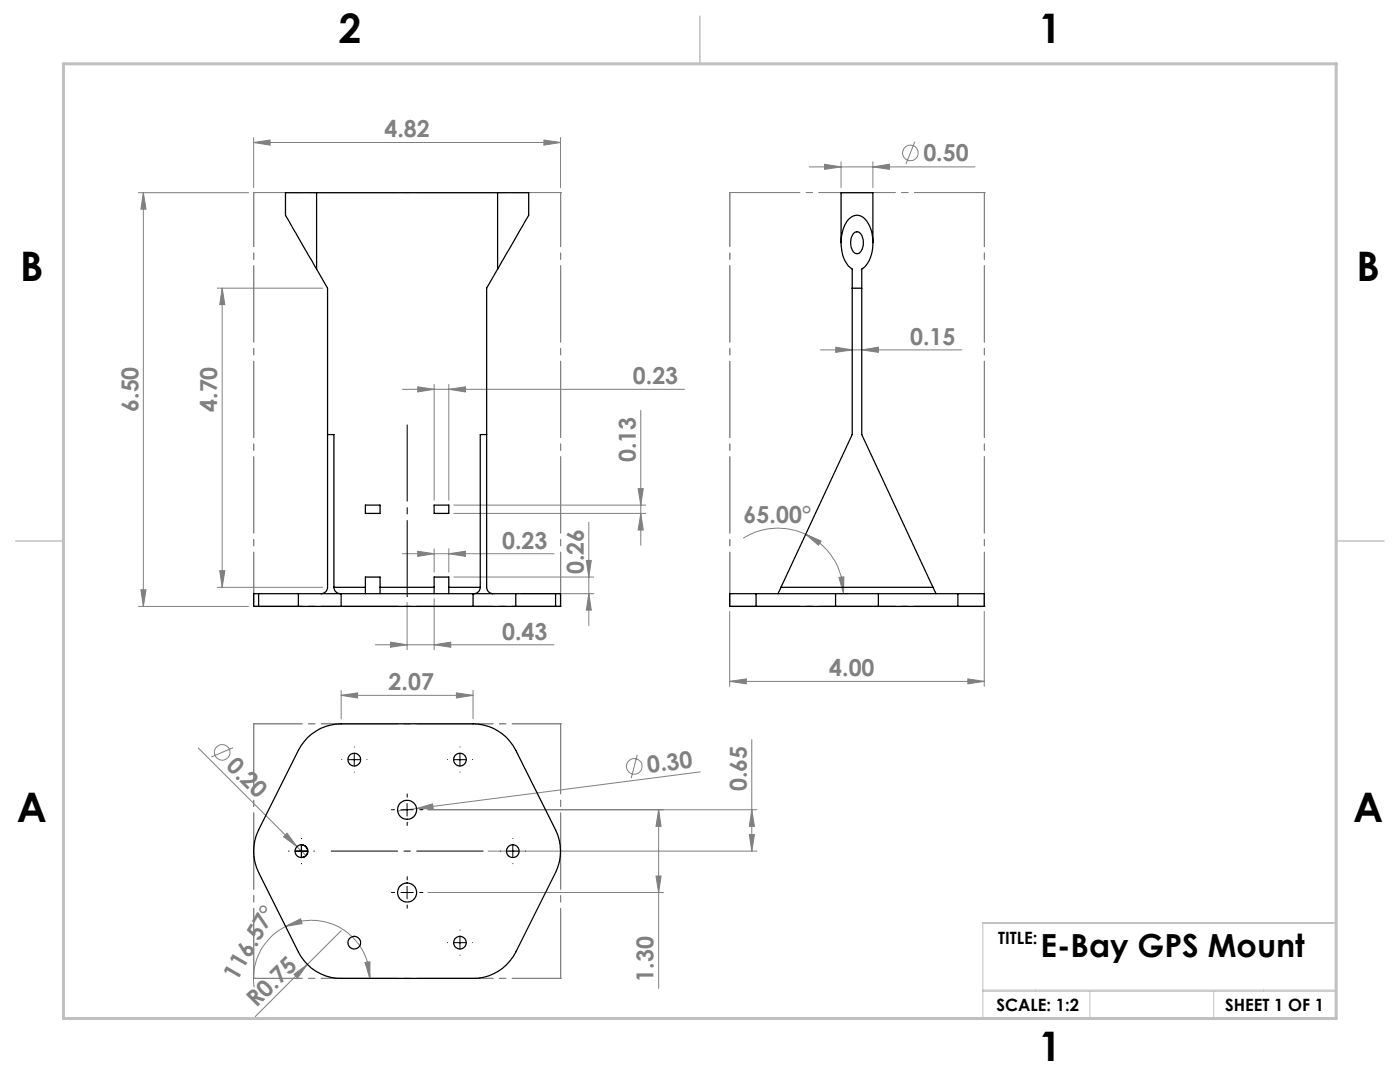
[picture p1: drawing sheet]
<svg xmlns="http://www.w3.org/2000/svg" width="279mm" height="216mm" viewBox="0 0 279 216" stroke-linecap="round" stroke-linejoin="round" font-family="sans-serif">
<g fill="none" stroke="#808080" stroke-width=".2">
<path d="M27.6 38.5h22M28.6 38.5l.5 3.2h-1zM28.6 38.5v82.5M50.6 28.4l3.3-.5v1.1zM50.6 27.4v10M50.6 28.4h61.3M108.5 27.9l3.4 .5-3.4 .6zM111.9 27.4v10M161.5 33.3h33.1M164.6 32.8l3.3 .5-3.3 .5zM167.9 32.3v5.1M174.2 33.3l3.3-.5v1z"/>
<path d="M174.2 32.3v5.1M182.6 28.3l-1.8 4.4M43.4 57.5h21M44.3 57.5l.6 3.3h-1zM44.3 57.5v59.7M80.3 77.7h56.3M83.4 77.2l3.2 .5-3.2 .5zM86.6 76.7v23.1M89.6 77.7l3.3-.5v1zM89.6 76.7v23.1M163.7 69.8h28.2M166.8 69.3l3.3 .5-3.3 .5z"/>
<path d="M172 69.8l3.3-.5v1zM127.4 97.5h1l-.5 3.3zM127.9 81.9v26.9M28.1 117.7h1l-.5 3.3zM43.4 117.2h21M43.9 113.9h1l-.6 3.3zM80.3 110.5h30.3M83.4 110l3.2 .5-3.2 .5zM86.6 119.5v10.1M86.6 109.5v4.7M89.6 110.5l3.3-.5v1zM89.6 109.5v4.7"/>
<path d="M90.6 100.8h38.3M90.6 102.4h38.3M90.6 115.1h27.9M103.9 118.5h14.6M117 111.8h1l-.5 3.3zM117.5 118.5l.5 3.2h-1zM117.5 104.2v20.6M127.9 102.4l.5 3.4h-1zM160.8 106.6l3.1 1.3-.6 .9zM160.8 106.6a13.1 13.1 0 0 1 7.5 11.9M160.8 106.6a13.2 13.2 0 0 0-12.5 .8M167.4 115.2l1-.1-.1 3.4z"/>
<path d="M167.8 118.5h1.5M27.6 121h22M68.1 138.7l3.3-.4v1zM68.1 137.8v5.6M68.1 138.7h26.3M74.9 128.7h35.7M77.9 128.1l3.3 .6-3.3 .5zM81.2 120.2v9.4M86.6 128.7l3.4-.6v1.1zM91.1 138.3l3.3 .4-3.3 .6zM94.4 137.8v5.6M145.6 136l3.3-.5v1z"/>
<path d="M145.6 122v14.9M145.6 136h50.8M193.1 135.5l3.3 .5-3.3 .5zM196.4 122v14.9M39.6 149.3l21.5 21.4M46.5 149.2l-4.3 1.9M127.2 150.6l-1.2 4.7M139.7 154l-60.4 7.8M150 147.6v22.2M56.6 167l.7-.7 2 2.6zM83.1 161.3l3.2-.9 .2 1zM85.4 161.6h65.7"/>
<path d="M85.4 178.1h47M97.4 169.8h53.7M130.9 174.8h1l-.5 3.3zM131.4 161.6l.5 3.3h-1zM131.4 161.6v35.6M149.5 166.5h1.1l-.6 3.3zM150 161.6l.6 3.3h-1.1zM57 184.9l3-1.6 .3 1zM57 184.9a11.6 11.6 0 0 1 16.8 10.3M57 184.9a11.6 11.6 0 0 0-6.3 12.1M58.7 194.4l2.6-2-1.9 2.8zM68.1 185.7l-17.2 17.1"/>
<path d="M72.8 192.1l1-.2v3.3z"/>
<circle cx="181.7" cy="30.5" r="1.55"/>
<circle cx="44.3" cy="150.1" r="1.55"/>
<circle cx="126.6" cy="152.9" r="1.55"/>
</g>
<path d="M196.1 197.6h70.6M196.1 184.2h70.1M196.1 197.8h70.6M206.7 197.6v.2M217.5 197.8v5.4M242.2 197.8v5.4M252.2 197.6v.2M26.7 203.2h240v-19.1h-70.6v19.1" fill="none" stroke="#c0c0c0" stroke-width=".2"/>
<path d="M139.7 3.2v9.5M3.1 107.9h9.6M266.7 107.9h9.5" fill="none" stroke="#c0c0c0" stroke-width=".3"/>
<path d="M12.7 12.7h254v190.5h-254z" fill="none" stroke="#c0c0c0" stroke-width=".6"/>
<path d="M111.9 38.4v82.6M145.7 38.4v82.6M196.5 38.4v82.6M50.6 121v-82.6M145.7 121v-82.6M196.5 121v-82.6" fill="none" stroke="#808080" stroke-width=".2" stroke-dasharray="15.2 1.3 1.3 1.3" stroke-dashoffset="4.4"/>
<path d="M50.6 38.4h61.3M111.9 121h-61.3M50.6 144.4h61.3M111.9 144.4h-61.3M50.6 195.2h61.3M111.9 195.2h-61.3" fill="none" stroke="#808080" stroke-width=".2" stroke-dasharray="15.2 1.3 1.3 1.3" stroke-dashoffset="5.6"/>
<path d="M50.6 38.4h.1M111.9 38.4h.1M145.7 38.4h.1M196.5 38.4h.1M50.6 121h.1M111.9 121h.1M145.7 121h.1M196.5 121h.1M50.6 144.4h.1M111.9 144.4h.1M50.6 195.2h.1M111.9 195.2h.1" fill="none" stroke="#808080" stroke-width=".2" stroke-dasharray="15.2 1.3 1.3 1.3"/>
<path d="M145.7 38.4h50.8M145.7 121h50.8M50.6 144.4v50.8M111.9 144.4v50.8" fill="none" stroke="#808080" stroke-width=".2" stroke-dasharray="15.2 1.3 1.3 1.3" stroke-dashoffset="1.3"/>
<path d="M81.3 84.7v34.5" fill="none" stroke="#000" stroke-width=".2" stroke-dasharray="15.2 1.3 1.3 1.3" stroke-dashoffset="-.1"/>
<path d="M96.4 169.8h-30.3" fill="none" stroke="#000" stroke-width=".2" stroke-dasharray="15.2 1.3 1.3 1.3" stroke-dashoffset="2"/>
<g fill="none" stroke="#000" stroke-width=".2" stroke-dasharray="15.2 1.3 1.3 1.3">
<path d="M68.2 151.6h.1M70.7 149.1v-.1M70.7 154.1h.1M73.2 151.6h.1M81.3 159.1v-.7M89.3 151.6h.1M91.8 149.1v-.1M91.8 154.1h.1M94.3 151.6h.1M57.7 169.8h-.1M57.7 169.8h.1M60.2 167.3h.1"/>
<path d="M60.2 172.3h.1M62.7 169.8h.1M78.8 178.1h-.7M78.8 161.6h-.7M81.3 175.6v-.7M81.3 164.1v.6M83.8 178.1h.6M83.8 161.6h.6M99.9 169.8h-.1M102.4 167.3h.1M102.4 172.3h.1M104.9 169.8h.1"/>
<path d="M81.3 180.6v.6M89.3 188.1h.1M91.8 185.6h.1M91.8 190.6h.1M94.3 188.1h.1"/>
</g>
<g fill="none" stroke="#000" stroke-width=".2">
<path d="M69.5 151.6h2.5M70.7 150.3v2.5M90.6 151.6h2.5M91.8 150.3v2.5M58.9 169.8h2.5M60.1 168.6v2.5M80 178.1h2.5M80 161.6h2.5M81.2 160.3v2.5M81.2 176.8v2.6M101.1 169.8h2.5M102.3 168.6v2.5"/>
<path d="M90.6 188.1h2.5M91.8 186.9v2.5"/>
</g>
<g fill="#808080">
<path d="M56.6 167l.7-.7 2 2.6z"/>
<path d="M83.1 161.3l3.2-.9 .2 1z"/>
<path d="M58.7 194.4l2.6-2-1.9 2.8z"/>
<path d="M89.6 77.7l3.3-.5v1zM83.4 77.2l3.2 .5-3.2 .5zM86.6 128.7l3.4-.6v1.1zM77.9 128.1l3.3 .6-3.3 .5zM91.1 138.3l3.3 .4-3.3 .6zM68.1 138.7l3.3-.4v1z"/>
<path d="M50.6 28.4l3.3-.5v1.1zM108.5 27.9l3.4 .5-3.4 .6zM83.4 110l3.2 .5-3.2 .5zM89.6 110.5l3.3-.5v1zM164.6 32.8l3.3 .5-3.3 .5zM174.2 33.3l3.3-.5v1zM145.6 136l3.3-.5v1zM193.1 135.5l3.3 .5-3.3 .5z"/>
<path d="M166.8 69.3l3.3 .5-3.3 .5zM172 69.8l3.3-.5v1z"/>
<path d="M167.4 115.2l1-.1-.1 3.4zM160.8 106.6l3.1 1.3-.6 .9z"/>
<path d="M72.8 192.1l1-.2v3.3zM57 184.9l3-1.6 .3 1z"/>
<path d="M28.1 117.7h1l-.5 3.3zM28.6 38.5l.5 3.2h-1z"/>
<path d="M44.3 57.5l.6 3.3h-1zM43.9 113.9h1l-.6 3.3z"/>
<path d="M127.4 97.5h1l-.5 3.3zM127.9 102.4l.5 3.4h-1zM117 111.8h1l-.5 3.3zM117.5 118.5l.5 3.2h-1zM131.4 161.6l.5 3.3h-1zM130.9 174.8h1l-.5 3.3zM150 161.6l.6 3.3h-1.1zM149.5 166.5h1.1l-.6 3.3z"/>
</g>
<g fill="none" stroke="#000" stroke-width=".25">
<path d="M63.2 38.5h-6.2v4.4l6.2 10.8M63.2 38.5v15.2M63.2 38.5h36.1M99.3 38.5h6.2v4.4l-6.2 10.8M99.3 38.5v15.2M63.2 53.7l2.2 3.8v59.7a1.33 1.33 0 0 1-1.3 1.3M99.3 53.7l-2.2 3.8v59.7a1.33 1.33 0 0 0 1.3 1.3M167.9 48.4v-9.9h6.3v9.9M170.1 57.5h1.9M170.4 46.5a1.04 1.04 0 0 1 1.1-.1 1.04 1.04 0 0 1 .6 .9 3 3 0 0 1-.6 3.2 1.11 1.11 0 0 1-1.6-1 3.3 3.3 0 0 1 .5-3zM65.4 86.7h1.2v30.5M97.1 86.7h-1.3v30.5"/>
<path d="M51.6 118.5h-1v2.5h1M51.6 118.5h7.9M51.6 118.5v2.5M59.5 118.5h8.6M59.5 118.5v2.5M66.6 117.2a1.33 1.33 0 0 0 1.3 1.3M66.6 117.2h6.3M68.1 118.5v2.5M68.1 118.5h26.3M72.9 117.2v1.3M72.9 117.2v-2.1h2.9v2.1M72.9 100.8h2.9v1.6h-2.9z"/>
<path d="M75.8 117.2v1.3M75.8 117.2h10.8M86.6 117.2v1.3M86.6 117.2v-2.1h3v2.1M86.6 100.8h3v1.6h-3zM89.6 117.2v1.3M89.6 117.2h6.2M94.4 118.5h8.5M94.4 118.5v2.5M95.8 117.2a1.33 1.33 0 0 1-1.2 1.3M102.9 118.5h8M102.9 118.5v2.5"/>
<path d="M110.9 118.5h1v2.5h-1M110.9 118.5v2.5M150.9 118.5h-5.3v2.5h5.3M150.9 118.5h15.9M150.9 118.5v2.5M155.9 117.2l14.2-30.5v-33a6.2 6.2 0 0 1-2.2-5.7 5.7 5.7 0 0 1 2.3-4.9 2.41 2.41 0 0 1 3.1 1.6 8.2 8.2 0 0 1-.5 8.4l-.8 .6v33l14.2 30.5M155.9 117.2l-.6 1.3M155.9 117.2h30.3M166.8 118.5h8.5M166.8 118.5v2.5M175.3 118.5h15.9M175.3 118.5v2.5"/>
<path d="M186.2 117.2l.6 1.3M191.2 118.5h5.2v2.5h-5.2M191.2 118.5v2.5M51.6 121h7.9M59.5 121h8.6M68.1 121h26.3M94.4 121h8.5M102.9 121h8M150.9 121h15.9M166.8 121h8.5M175.3 121h15.9M61.4 147.1a9.5 9.5 0 0 1 6.7-2.7h26.3a9.7 9.7 0 0 1 8.5 5.3l8 15.9a9.6 9.6 0 0 1 0 8.5l-8 15.9a9.5 9.5 0 0 1-8.5 5.2h-26.3a9.5 9.5 0 0 1-8.6-5.2l-7.9-15.9a9.6 9.6 0 0 1 0-8.5l7.9-15.9 .6-.9z"/>
<path d="M60.1 168.6a1.27 1.27 0 0 1 1.3 1.2 1.27 1.27 0 0 1-1.3 1.3"/>
<circle cx="70.7" cy="151.6" r="1.28"/>
<circle cx="91.8" cy="151.6" r="1.26"/>
<circle cx="60.2" cy="169.8" r="1.29"/>
<circle cx="81.2" cy="178.1" r="1.91"/>
<circle cx="81.2" cy="161.6" r="1.91"/>
<circle cx="102.3" cy="169.8" r="1.28"/>
<circle cx="70.7" cy="188.1" r="1.28"/>
<circle cx="91.8" cy="188.1" r="1.26"/>
</g>
<g font-size="8.1">
<text x="67.6" y="8.5">2</text>
<text x="207.3" y="8.5">1</text>
<text x="4" y="56.2">B</text>
<text x="270.7" y="56.2">B</text>
<text x="3.3" y="164.1">A</text>
<text x="270" y="164.1">A</text>
<text x="207.3" y="211.7">1</text>
</g>
<text font-size="6.3" x="207.7" y="191">E-Bay GPS Mount</text>
<g font-size="4.7" fill="#808080">
<text x="76.7" y="27.4">4.82</text>
<text x="184.3" y="32.2">0.50</text>
<text x="181.6" y="68.8">0.15</text>
<text x="126.3" y="76.7">0.23</text>
<text x="27.6" y="82.2" transform="rotate(-90 27.6 82.2)">6.50</text>
<text x="43.4" y="82.2" transform="rotate(-90 43.4 82.2)">4.70</text>
<text x="126.9" y="92.2" transform="rotate(-90 126.9 92.2)">0.13</text>
<text x="148.4" y="104.4" transform="rotate(-1 148.4 104.4)">65.00°</text>
<text x="100.2" y="109.5">0.23</text>
<text x="116.5" y="114.5" transform="rotate(-90 116.5 114.5)">0.26</text>
<text x="100.2" y="127.6">0.43</text>
<text x="77.6" y="137.7">2.07</text>
<text x="165.5" y="134.9">4.00</text>
<text x="45" y="153.1" transform="rotate(45 45 153.1)">0.20</text>
<text x="129.4" y="154.3" transform="rotate(-7 129.4 154.3)">0.30</text>
<text x="149.1" y="157.9" transform="rotate(-90 149.1 157.9)">0.65</text>
<text x="47.3" y="195.9" transform="rotate(-60 47.3 195.9)">116.57°</text>
<text x="130.4" y="195.9" transform="rotate(-90 130.4 195.9)">1.30</text>
<text x="51.2" y="201.2" transform="rotate(-45 51.2 201.2)">R0.75</text>
</g>
<g font-size="3.4">
<text x="199.2" y="188.4">TITLE:</text>
<text x="198.8" y="201.7">SCALE: 1:2</text>
<text x="244.5" y="201.7">SHEET 1 OF 1</text>
</g>
</svg>
